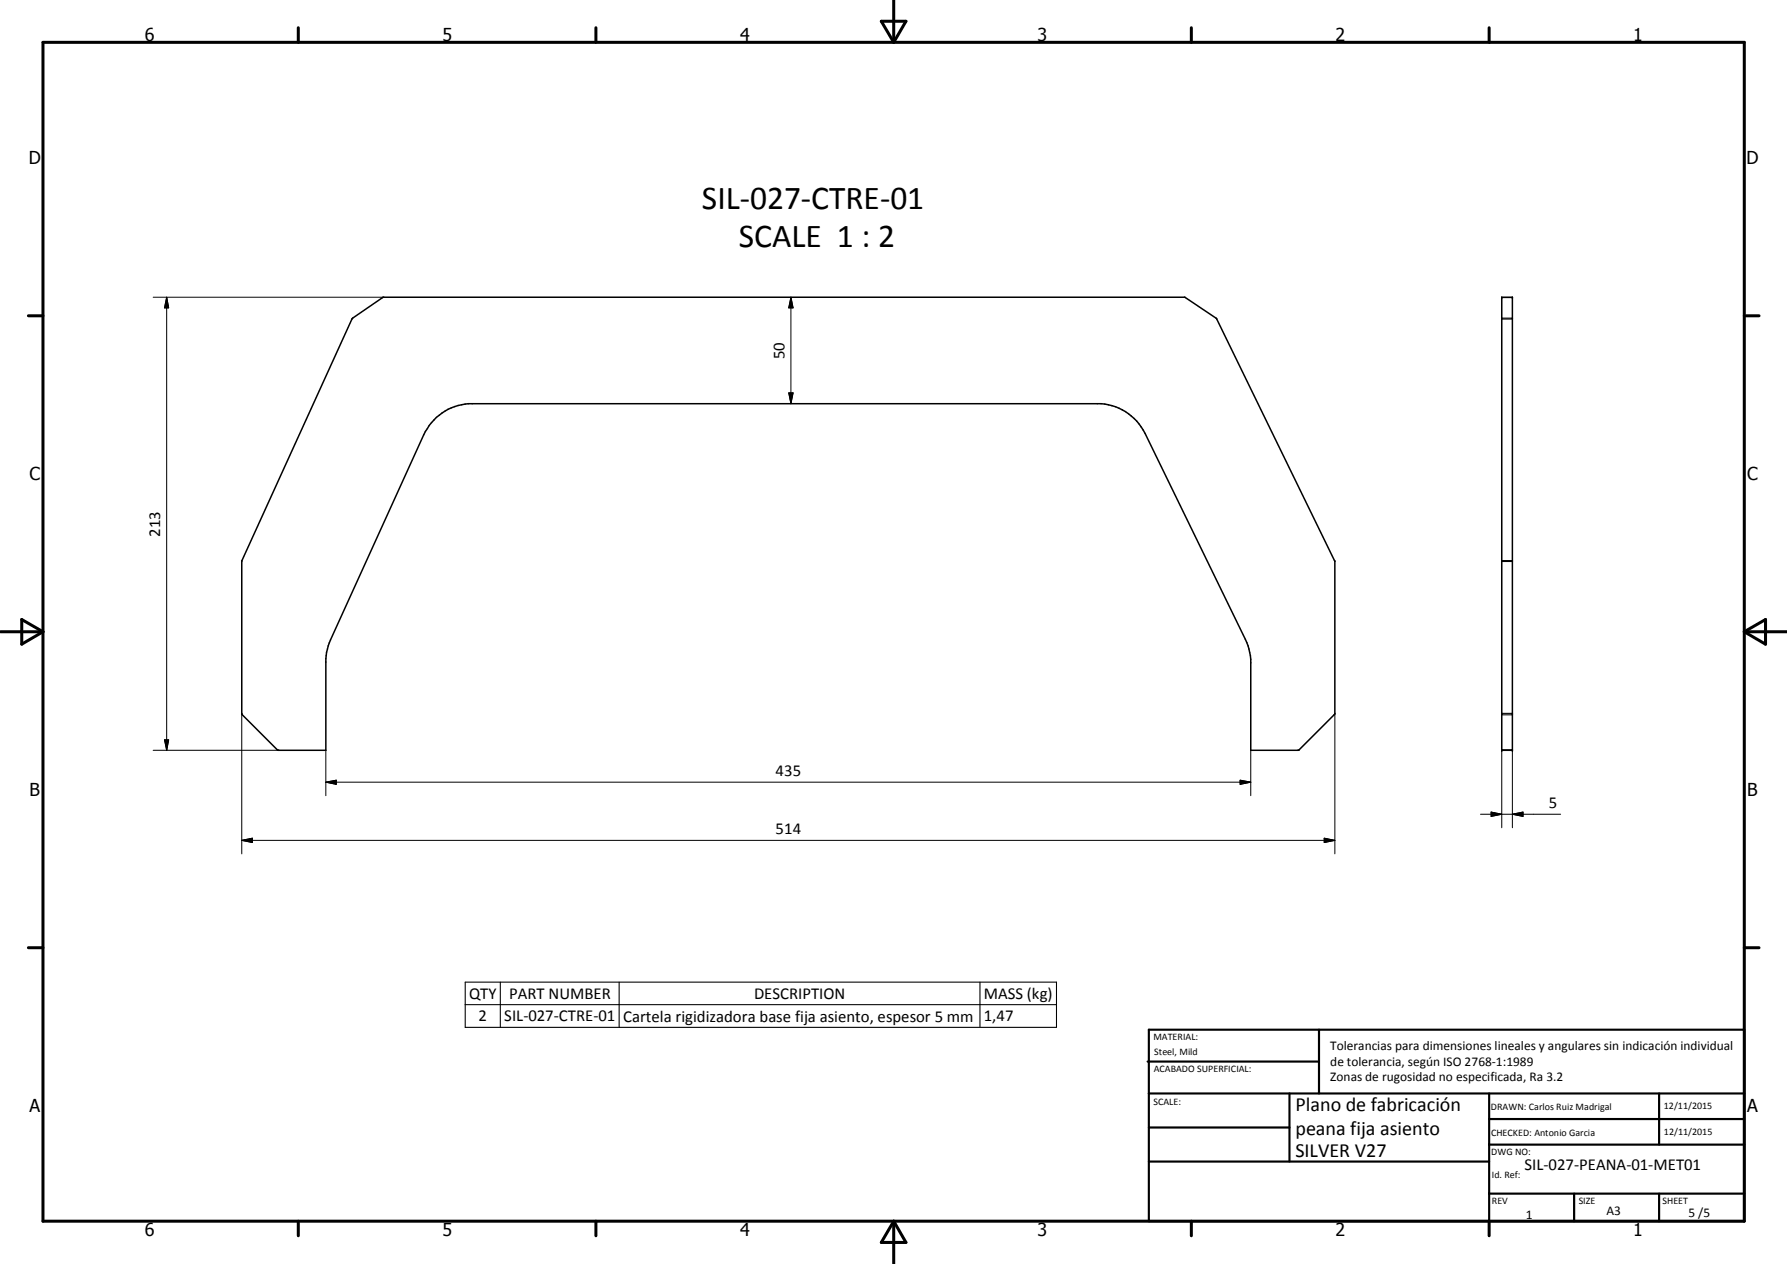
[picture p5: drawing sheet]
<svg xmlns="http://www.w3.org/2000/svg" width="420mm" height="297mm" viewBox="0 0 420 297" stroke-linecap="round" stroke-linejoin="round" font-family="sans-serif">
<path d="M82.8 74.8l7.3-5h188.5l7.4 5 27.8 57v36l-8.4 8.5h-11.3v-21.4l-.7-3.1-24.2-49.9a12.6 12.6 0 0 0-10.3-7h-148.7a12.6 12.6 0 0 0-10.6 7.3l-22.4 49.6-.6 3v21.5h-11.3l-8.5-8.5v-36zM353.1 69.8h2.5v106.5h-2.5z" fill="none" stroke="#000" stroke-width=".35"/>
<g fill="#000">
<circle cx="353.1" cy="69.8" r=".18"/>
<circle cx="355.6" cy="69.8" r=".18"/>
<circle cx="353.1" cy="176.3" r=".18"/>
<circle cx="355.6" cy="176.3" r=".18"/>
</g>
<g fill="none" stroke="#000" stroke-width=".25">
<path d="M353.1 69.9h2.5M353.1 74.8h2.5M353.1 75h2.5M353.1 131.7h2.5M353.1 132h2.5M353.1 167.6h2.5M353.1 168h2.5M353.1 176.2h2.5M109.4 230.8h139v10.6h-139zM109.4 236.1h139M117.6 230.8v10.6M145.6 230.8v10.6"/>
<path d="M230.4 230.8v10.6"/>
</g>
<g fill="none" stroke="#000" stroke-width=".71">
<path d="M10.1 9.9h400v277.1h-400zM70.1 6.5v3.4M140.1 6.5v3.4M207.2 5h5.8l-2.9 4.9zM210.1 0v9.9M280.1 6.5v3.4M350.1 6.5v3.4M6.7 74.2h3.4M410.1 74.2h3.5M.1 148.5h10M5.1 145.6l5 2.9-5 2.9zM410.1 148.5h10"/>
<path d="M410.1 148.5l5-2.9v5.8zM6.7 222.7h3.4M410.1 222.7h3.5M70.1 287v3.4M140.1 287v3.4M210.1 287v10M210.1 287l2.9 5h-5.8zM280.1 287v3.4M350.1 287v3.4"/>
</g>
<g fill="none" stroke="#000" stroke-width=".51">
<path d="M269.8 249.5h40.3M270.1 242h140v45h-140zM270.1 257h140M303.2 257v16M310.1 242v15M350.1 257v30M390.1 257v12M270.1 265h33.1M270.1 273h80M350.1 269h60M350.1 263h60M350.1 280.5h60"/>
<path d="M370.1 280.5v6.5M390.1 280.5v6.5"/>
</g>
<g fill="none" stroke="#000" stroke-width=".24">
<path d="M36 69.8h54.2M39.2 69.8l.5 2.5h-1zM39.2 69.8v106.5M186 69.8l.5 2.5h-1zM186 69.8v25.1M185.5 92.3h1l-.5 2.6zM36 176.3h29.6M38.7 173.9h1l-.5 2.4zM56.8 167.6v33.1M76.6 176.3v10.7M294.1 176.3v10.7M313.8 167.6v33.1"/>
<path d="M353.1 176.3v18.2M355.6 176.3v18.2M56.8 197.5l2.5-.5v1zM56.8 197.5h257M76.6 183.8l2.5-.5v1zM76.6 183.8h217.5M291.6 183.3l2.5 .5-2.5 .5zM311.4 197l2.4 .5-2.4 .5zM348.1 191.3h18.8M350.6 190.8l2.5 .5-2.5 .6zM355.6 191.3l2.5-.5v1.1z"/>
</g>
<path d="M39.2 69.8l.5 2.5h-1zM186 69.8l.5 2.5h-1zM185.5 92.3h1l-.5 2.6zM38.7 173.9h1l-.5 2.4zM56.8 197.5l2.5-.5v1zM76.6 183.8l2.5-.5v1zM291.6 183.3l2.5 .5-2.5 .5zM311.4 197l2.4 .5-2.4 .5zM350.6 190.8l2.5 .5-2.5 .6zM355.6 191.3l2.5-.5v1.1z" fill="#000"/>
<g font-size="7.9">
<text x="165" y="49.1">SIL-027-CTRE-01</text>
<text x="173.7" y="58">SCALE 1 : 2</text>
</g>
<g font-size="4.7">
<text x="304.6" y="261.2">Plano de fabricación</text>
<text x="304.6" y="266.6">peana fija asiento</text>
<text x="304.6" y="272">SILVER V27</text>
</g>
<g font-size="4.2">
<text x="34" y="9.6">6</text>
<text x="104" y="9.6">5</text>
<text x="174" y="9.6">4</text>
<text x="244" y="9.6">3</text>
<text x="314" y="9.6">2</text>
<text x="384" y="9.6">1</text>
<text x="6.8" y="38.7">D</text>
<text x="410.6" y="38.7">D</text>
<text x="7" y="112.9">C</text>
<text x="410.8" y="112.9">C</text>
<text x="7" y="187.1">B</text>
<text x="410.8" y="187.1">B</text>
<text x="7" y="261.4">A</text>
<text x="410.8" y="261.4">A</text>
<text x="34" y="290.4">6</text>
<text x="104" y="290.4">5</text>
<text x="174" y="290.4">4</text>
<text x="244" y="290.4">3</text>
<text x="314" y="290.4">2</text>
<text x="384" y="290.4">1</text>
</g>
<g font-size="3.9">
<text x="184.4" y="84.4" transform="rotate(-90 184.4 84.4)">50</text>
<text x="37.7" y="126.1" transform="rotate(-90 37.7 126.1)">213</text>
<text x="182.4" y="182.3">435</text>
<text x="364.2" y="189.8">5</text>
<text x="182.4" y="195.9">514</text>
<text x="110.3" y="234.7">QTY</text>
<text x="119.7" y="234.7">PART NUMBER</text>
<text x="177.3" y="234.7">DESCRIPTION</text>
<text x="231.3" y="234.8">MASS (kg)</text>
<text x="112.5" y="240">2</text>
<text x="118.6" y="240">SIL-027-CTRE-01</text>
<text x="146.5" y="240.1">Cartela rigidizadora base fija asiento, espesor 5 mm</text>
<text x="231.3" y="240">1,47</text>
<text x="358.5" y="275">SIL-027-PEANA-01-MET01</text>
</g>
<g font-size="3.1">
<text x="312.7" y="246.8">Tolerancias para dimensiones lineales y angulares sin indicación individual</text>
<text x="312.7" y="250.4">de tolerancia, según ISO 2768-1:1989</text>
<text x="312.7" y="254">Zonas de rugosidad no especificada, Ra 3.2</text>
<text x="358.7" y="286.5">1</text>
<text x="377.7" y="285.6">A3</text>
<text x="397" y="285.9">5 /5</text>
</g>
<g font-size="2.4">
<text x="271.2" y="244.4">MATERIAL:</text>
<text x="271.3" y="252">ACABADO SUPERFICIAL:</text>
<text x="271.4" y="247.9">Steel, Mild</text>
<text x="271.2" y="259.7">SCALE:</text>
<text x="350.6" y="260.8">DRAWN: Carlos Ruiz Madrigal</text>
<text x="391.2" y="260.6">12/11/2015</text>
<text x="350.6" y="267">CHECKED: Antonio Garcia</text>
<text x="391.2" y="266.7">12/11/2015</text>
<text x="350.6" y="271.4">DWG NO:</text>
<text x="350.8" y="276.9">Id. Ref:</text>
<text x="350.8" y="282.8">REV</text>
<text x="371.2" y="282.9">SIZE</text>
<text x="390.9" y="282.9">SHEET</text>
</g>
</svg>
